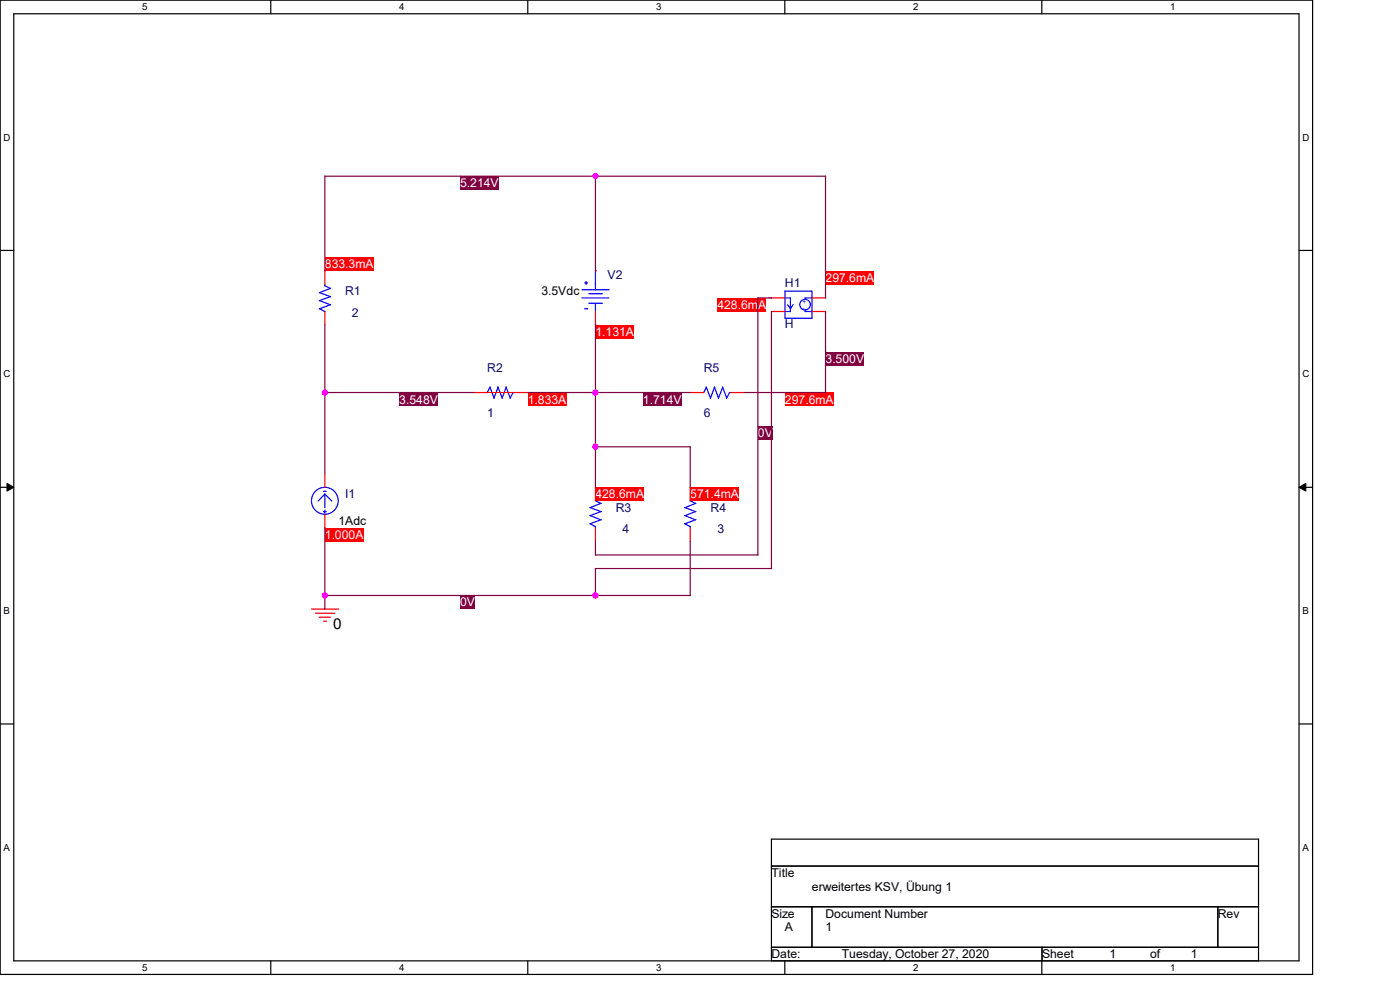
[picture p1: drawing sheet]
<svg xmlns="http://www.w3.org/2000/svg" width="297mm" height="210mm" viewBox="0 0 297 210" stroke-linecap="round" stroke-linejoin="round" font-family="sans-serif">
<path d="M0 0h278.5v206.7h-278.5zM2.9 2.9h272.7v200.9h-272.7z" fill="none" stroke="#000" stroke-width=".25"/>
<g fill="#fff">
<path d="M30.2 .3h1.1v2.3h-1.1z"/>
<path d="M30.2 204.1h1.1v2.3h-1.1z"/>
</g>
<path d="M57.4 0v2.9M57.4 203.8v2.9" fill="none" stroke="#000" stroke-width=".25"/>
<g fill="#fff">
<path d="M84.7 .3h1.1v2.3h-1.1z"/>
<path d="M84.7 204.1h1.1v2.3h-1.1z"/>
</g>
<path d="M112 0v2.9M112 203.8v2.9" fill="none" stroke="#000" stroke-width=".25"/>
<g fill="#fff">
<path d="M139.2 .3h1.1v2.3h-1.1z"/>
<path d="M139.2 204.1h1.1v2.3h-1.1z"/>
</g>
<path d="M166.5 0v2.9M166.5 203.8v2.9" fill="none" stroke="#000" stroke-width=".25"/>
<g fill="#fff">
<path d="M193.8 .3h1.1v2.3h-1.1z"/>
<path d="M193.8 204.1h1.1v2.3h-1.1z"/>
</g>
<path d="M221 0v2.9M221 203.8v2.9" fill="none" stroke="#000" stroke-width=".25"/>
<g fill="#fff">
<path d="M248.3 .3h1.1v2.3h-1.1z"/>
<path d="M248.3 204.1h1.1v2.3h-1.1z"/>
<path d="M.8 28h1.4v2.3h-1.4z"/>
<path d="M276.3 28h1.4v2.3h-1.4z"/>
<path d="M.8 78.2h1.4v2.3h-1.4z"/>
<path d="M276.3 78.2h1.4v2.3h-1.4z"/>
</g>
<path d="M0 53.1h2.9M275.6 53.1h2.9" fill="none" stroke="#000" stroke-width=".25"/>
<g fill="#fff">
<path d="M.8 128.5h1.3v2.2h-1.3z"/>
<path d="M276.3 128.5h1.3v2.2h-1.3z"/>
</g>
<path d="M0 103.4h2.9M275.6 103.4h2.9" fill="none" stroke="#000" stroke-width=".25"/>
<path d="M1.5 102.5l1.4 .9-1.4 .8zM275.6 103.4l1.4-.9v1.7z" fill="#000" stroke="#000" stroke-width=".21"/>
<g fill="#fff">
<path d="M.8 178.7h1.3v2.2h-1.3z"/>
<path d="M276.3 178.7h1.3v2.2h-1.3z"/>
</g>
<path d="M0 153.6h2.9M275.6 153.6h2.9" fill="none" stroke="#000" stroke-width=".25"/>
<path d="M97.6 37.4h.1" fill="none" stroke="#fff" stroke-width=".21"/>
<path d="M97.6 37.4h.1" fill="none" stroke="#800040" stroke-width=".21"/>
<path d="M97.6 37.4h8.2v2.9h-8.2z" fill="#800040"/>
<path d="M175.1 74.7h.1" fill="none" stroke="#fff" stroke-width=".21"/>
<path d="M175.1 74.7h.1" fill="none" stroke="#800040" stroke-width=".21"/>
<path d="M175.1 74.7h8.2v2.9h-8.2z" fill="#800040"/>
<path d="M136.4 83.3h.1" fill="none" stroke="#fff" stroke-width=".21"/>
<path d="M136.4 83.3h.1" fill="none" stroke="#800040" stroke-width=".21"/>
<path d="M136.4 83.3h8.2v2.8h-8.2z" fill="#800040"/>
<path d="M84.7 83.3h.1" fill="none" stroke="#fff" stroke-width=".21"/>
<path d="M84.7 83.3h.1" fill="none" stroke="#800040" stroke-width=".21"/>
<path d="M84.7 83.3h8.2v2.8h-8.2z" fill="#800040"/>
<path d="M160.8 90.5h.1" fill="none" stroke="#fff" stroke-width=".21"/>
<path d="M160.8 90.5h.1" fill="none" stroke="#800040" stroke-width=".21"/>
<path d="M160.8 90.5h3.2v2.8h-3.2z" fill="#800040"/>
<path d="M97.6 126.3h.1" fill="none" stroke="#fff" stroke-width=".21"/>
<path d="M97.6 126.3h.1" fill="none" stroke="#800040" stroke-width=".21"/>
<path d="M97.6 126.3h3.2v2.9h-3.2z" fill="#800040"/>
<path d="M163.7 178h103.3v25.8h-103.3zM163.7 183.7h103.3M163.7 192.4h103.3M172.3 192.4v8.6M258.4 192.4v8.6M163.7 201h103.3M221.1 201v2.8" fill="none" stroke="#000" stroke-width=".25"/>
<path d="M66.1 129.2h5.7M66.9 130.1h4.1M67.7 130.9h2.4M68.7 131.8h.6" fill="none" stroke="#f00" stroke-width=".25"/>
<g fill="none" stroke="#00f" stroke-width=".25">
<path d="M67.5 106.3l1.4-1.5 1.5 1.5M68.6 104.2h.6M68.6 108.5h.6M68.9 104.8v2.9M68.9 108.2v.6"/>
<circle cx="68.9" cy="106.2" r="2.85"/>
</g>
<path d="M68.9 112h.1" fill="none" stroke="#fff" stroke-width=".21"/>
<path d="M68.9 112h.1" fill="none" stroke="#f00" stroke-width=".21"/>
<path d="M68.9 112h8.2v2.9h-8.2z" fill="#f00"/>
<path d="M68.9 100.5v2.9M68.9 109.1v2.9" fill="none" stroke="#f00" stroke-width=".25"/>
<path d="M125.1 111.1l1.2 .6v.3M125.1 109.3l2.4 1M125.1 107.7l2.4 .8M126.3 106.2l1.2 .6M127.6 110.2l-2.4 .9M127.6 108.5l-2.4 .9M127.6 106.8l-2.4 .9" fill="none" stroke="#00f" stroke-width=".25"/>
<path d="M126.3 103.4h.1" fill="none" stroke="#fff" stroke-width=".21"/>
<path d="M126.3 103.4h.1" fill="none" stroke="#f00" stroke-width=".21"/>
<path d="M126.3 103.4h10.4v2.9h-10.4z" fill="#f00"/>
<path d="M126.3 103.4v2.9M126.3 112v2.9" fill="none" stroke="#f00" stroke-width=".25"/>
<path d="M145.2 111.1l1.2 .6v.3M145.2 107.7l2.4 .8M146.4 106.2l1.2 .6M147.6 110.2l-2.3 .9M147.6 108.5l-2.4 .8 2.4 1M147.6 106.8l-2.3 .9" fill="none" stroke="#00f" stroke-width=".25"/>
<path d="M146.4 103.4h.1" fill="none" stroke="#fff" stroke-width=".21"/>
<path d="M146.4 103.4h.1" fill="none" stroke="#f00" stroke-width=".21"/>
<path d="M146.4 103.4h10.4v2.9h-10.4z" fill="#f00"/>
<path d="M146.4 103.4v2.9M146.4 112v2.9" fill="none" stroke="#f00" stroke-width=".25"/>
<path d="M149.8 82.1l.9 2.4M149.9 82.1l-.6 1.2M151.6 82.1l.8 2.4M151.6 82.1l-.9 2.4M153.3 82.1l.9 2.4M153.3 82.1l-.9 2.4M154.7 83.3h.3M154.8 83.3l-.7 1.2" fill="none" stroke="#00f" stroke-width=".25"/>
<path d="M157.9 83.3h8.6" fill="none" stroke="#fff" stroke-width=".21"/>
<path d="M157.9 83.3h8.6" fill="none" stroke="#f00" stroke-width=".21"/>
<path d="M166.5 83.3h10.4v2.8h-10.4z" fill="#f00"/>
<path d="M146.4 83.3h2.9M155 83.3h2.9" fill="none" stroke="#f00" stroke-width=".25"/>
<path d="M103.3 83.3l.6-1.2 .9 2.4M105.6 82.1l1 2.4M105.7 82.1l-.9 2.4M107.4 82.1l.8 2.4M107.4 82.1l-.9 2.4M108.8 83.3h.3M108.8 83.3l-.6 1.2" fill="none" stroke="#00f" stroke-width=".25"/>
<path d="M100.5 83.3h11.5" fill="none" stroke="#fff" stroke-width=".21"/>
<path d="M100.5 83.3h11.5" fill="none" stroke="#f00" stroke-width=".21"/>
<path d="M112 83.3h8.2v2.8h-8.2z" fill="#f00"/>
<path d="M100.5 83.3h2.9M109.1 83.3h2.9" fill="none" stroke="#f00" stroke-width=".25"/>
<path d="M67.8 62.1l2.3 .8M67.8 63.8l2.3 .9M67.8 65.5l1.2 .6M68.9 60.6l1.2 .6M68.9 60.3v.4M70.1 61.2l-2.4 .9M70.1 62.9l-2.4 .9M70.1 64.6l-2.4 .9" fill="none" stroke="#00f" stroke-width=".25"/>
<path d="M68.9 57.4h.1" fill="none" stroke="#fff" stroke-width=".21"/>
<path d="M68.9 57.4h.1" fill="none" stroke="#f00" stroke-width=".21"/>
<path d="M68.9 54.6h10.4v2.8h-10.4z" fill="#f00"/>
<path d="M68.9 57.4v2.9M68.9 66.1v2.8" fill="none" stroke="#f00" stroke-width=".25"/>
<path d="M124.3 59.7v.7M126.3 57.4v4.1M123.4 63.2h5.8M123.5 61.5h5.7M124 60h.7M124 65.5h.7M124.9 62.3h2.9M124.9 64.3h2.9M126.3 64.3v1.8" fill="none" stroke="#00f" stroke-width=".25"/>
<path d="M126.3 68.9h.1" fill="none" stroke="#fff" stroke-width=".21"/>
<path d="M126.3 68.9h.1" fill="none" stroke="#f00" stroke-width=".21"/>
<path d="M126.3 68.9h8.2v2.9h-8.2z" fill="#f00"/>
<path d="M126.3 57.4h.1M126.3 66.1v2.8" fill="none" stroke="#f00" stroke-width=".25"/>
<g fill="none" stroke="#00f" stroke-width=".25">
<path d="M166.5 63.2h1.2v2.9M166.5 61.8h5.8v5.7h-5.8zM166.5 66.1h1.2M167.1 64.6l.6 .9M168.3 64.6l-.6 .9M170.8 66.1h1.5M170.8 65.7v.4M172.3 63.2h-1.5v.3"/>
<circle cx="170.8" cy="64.6" r="1.12"/>
</g>
<path d="M163.1 63.2h.6" fill="none" stroke="#fff" stroke-width=".21"/>
<path d="M163.1 63.2h.6" fill="none" stroke="#f00" stroke-width=".21"/>
<path d="M152.2 63.2h10.4v2.9h-10.4z" fill="#f00"/>
<path d="M175.1 60.3v2.9" fill="none" stroke="#fff" stroke-width=".21"/>
<path d="M175.1 60.3v2.9" fill="none" stroke="#f00" stroke-width=".21"/>
<path d="M175.1 57.4h10.4v2.9h-10.4z" fill="#f00"/>
<path d="M163.7 63.2h2.8M163.7 66.1h2.8M172.3 63.2h2.8M172.3 66.1h2.8" fill="none" stroke="#f00" stroke-width=".25"/>
<g fill="none" stroke="#800040" stroke-width=".25">
<path d="M68.9 37.3v20.1M68.9 37.4h106.3M126.3 37.4v20.1M175.1 37.4v25.8M68.9 68.9v31.6M126.3 68.9v34.5M160.8 63.2v54.5M160.8 63.2h2.9M163.7 66.1v54.5M175.1 66.1v17.2M68.9 83.3h31.6M111.9 83.3h34.5"/>
<path d="M126.3 94.8h20.2M146.4 94.8v8.6M157.9 83.3h17.2M68.9 112v17.2M126.3 114.9v2.9M126.3 117.7h34.5M146.4 114.9v11.5M68.9 126.3h77.5M126.3 120.6h37.4M126.3 120.6v5.8"/>
</g>
<g fill="#f0f" stroke="#f0f" stroke-width=".25">
<circle cx="126.3" cy="37.3" r=".55"/>
<circle cx="126.3" cy="83.3" r=".55"/>
<circle cx="126.3" cy="94.7" r=".55"/>
<circle cx="126.3" cy="126.3" r=".55"/>
<circle cx="68.9" cy="83.3" r=".55"/>
<circle cx="68.9" cy="126.3" r=".55"/>
</g>
<text font-size="3.2" x="70.7" y="133.5">0</text>
<g font-size="2.6" fill="#fff">
<text x="97.6" y="39.7">5.214V</text>
<text x="68.9" y="56.9">833.3mA</text>
<text x="175.1" y="59.8">297.6mA</text>
<text x="152.2" y="65.5">428.6mA</text>
<text x="126.3" y="71.2">1.131A</text>
<text x="175.1" y="77">3.500V</text>
<text x="84.7" y="85.6">3.548V</text>
<text x="112" y="85.6">1.833A</text>
<text x="136.4" y="85.6">1.714V</text>
<text x="166.5" y="85.6">297.6mA</text>
<text x="160.8" y="92.8">0V</text>
<text x="126.3" y="105.7">428.6mA</text>
<text x="146.4" y="105.7">571.4mA</text>
<text x="68.9" y="114.3">1.000A</text>
<text x="97.6" y="128.7">0V</text>
</g>
<g font-size="2.6" fill="#000080">
<text x="128.9" y="59.2">V2</text>
<text x="73.2" y="62.7">R1</text>
<text x="166.5" y="60.9">H1</text>
<text x="74.7" y="67.2">2</text>
<text x="166.5" y="69.6">H</text>
<text x="103.4" y="79">R2</text>
<text x="149.3" y="79">R5</text>
<text x="103.4" y="88.5">1</text>
<text x="149.3" y="88.5">6</text>
<text x="73.2" y="105.7">I1</text>
<text x="130.6" y="108.6">R3</text>
<text x="132.1" y="113.2">4</text>
<text x="150.7" y="108.6">R4</text>
<text x="152.2" y="113.2">3</text>
</g>
<g font-size="2.6">
<text x="114.8" y="62.7">3.5Vdc</text>
<text x="71.8" y="111.5">1Adc</text>
<text x="163.7" y="186.1">Title</text>
<text x="172.3" y="188.9">erweitertes KSV, Übung 1</text>
<text x="163.7" y="194.7">Size</text>
<text x="166.5" y="197.6">A</text>
<text x="175.1" y="197.6">1</text>
<text x="175.1" y="194.7">Document Number</text>
<text x="258.4" y="194.7">Rev</text>
<text x="163.7" y="203.3">Date:</text>
<text x="178.6" y="203.3">Tuesday, October 27, 2020</text>
<text x="221.1" y="203.3">Sheet</text>
<text x="235.4" y="203.3">1</text>
<text x="244" y="203.3">of</text>
<text x="252.6" y="203.3">1</text>
</g>
<g font-size="2">
<text x="30.2" y="2.2">5</text>
<text x="84.7" y="2.2">4</text>
<text x="139.2" y="2.2">3</text>
<text x="193.8" y="2.2">2</text>
<text x="248.3" y="2.2">1</text>
<text x=".8" y="29.8">D</text>
<text x="276.3" y="29.8">D</text>
<text x=".8" y="80.1">C</text>
<text x="276.3" y="80.1">C</text>
<text x=".8" y="130.3">B</text>
<text x="276.3" y="130.3">B</text>
<text x=".8" y="180.5">A</text>
<text x="276.3" y="180.5">A</text>
<text x="30.2" y="206">5</text>
<text x="84.7" y="206">4</text>
<text x="139.2" y="206">3</text>
<text x="193.8" y="206">2</text>
<text x="248.3" y="206">1</text>
</g>
<g font-size="1.4" fill="#00f">
<text x="170.3" y="64.6">+</text>
<text x="170.3" y="65.7">-</text>
</g>
</svg>
